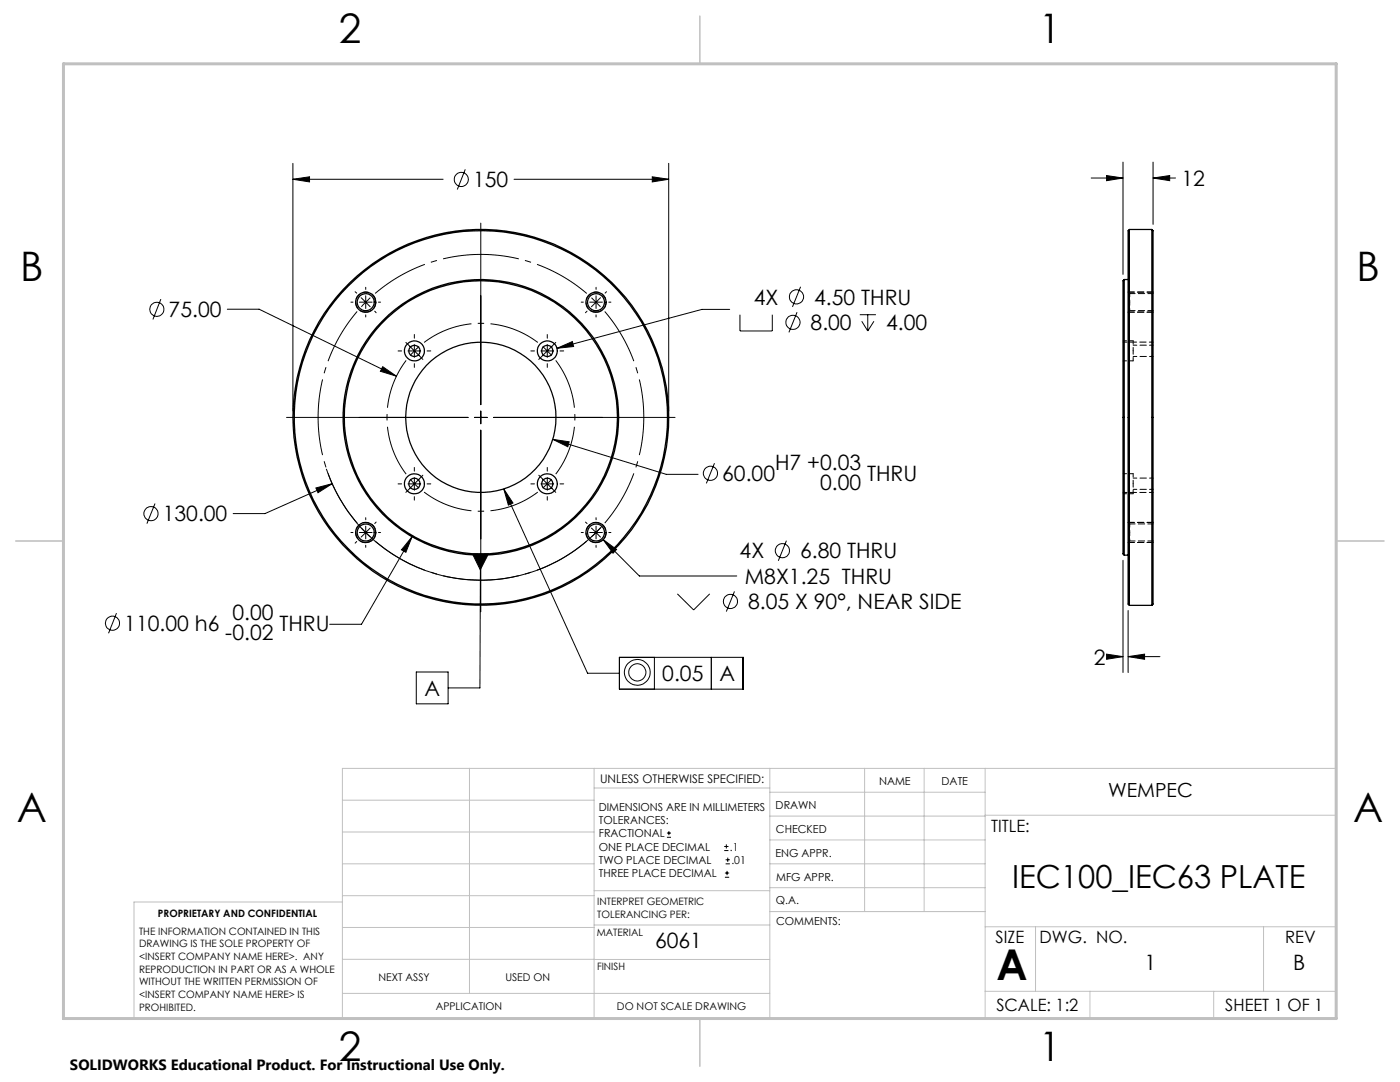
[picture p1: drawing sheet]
<svg xmlns="http://www.w3.org/2000/svg" width="279mm" height="216mm" viewBox="0 0 279 216" stroke-linecap="round" stroke-linejoin="round" font-family="sans-serif">
<g fill="none" stroke="#000" stroke-width=".2">
<path d="M58.5 35.8l3.3-.5v1zM58.5 32.6v49.4M58.5 35.8h29.9M92.9 33.8l-1.6 4M102.6 35.8h30.9M130.2 35.3l3.3 .5-3.3 .5zM133.5 32.6v49.4M217.8 35.5h6.3M220.8 35l3.3 .5-3.3 .6zM224.1 32.3v22.5M230.1 35.5l3.3-.5v1.1zM230.1 32.3v12.5"/>
<path d="M230.1 35.5h4.5M32.1 59.7l-1.6 4M70.9 58.2l.3 .3M72.1 59.4l.9 .9M73 57.3v.4M73 59v2.6M73.9 59.4l-.9 .9M96 44.5v36.3M118 59.4l1.8 1.8M119 57.3v.4M119 59v2.6M119.8 59.4l-1.8 1.8"/>
<path d="M121 58.2l-.2 .3M159.8 57.2l-1.6 4M45.4 61.7h6.3l27.4 13.4M70 60.3h.4M71.7 60.3h2.6M73 60.3l-.9 .9M73 62.8v.5M73 60.3l.9 .9M74.8 62.1l.3 .3M75.5 60.3h.5M76.4 73.2l2.7 1.9-3.2-1zM79.4 70h.8"/>
<path d="M81 68.3l1.7 1.7M81.4 70h2.6M82.7 70l-.9 .9M82.7 66.7v.8M82.7 68.8v2.5M82.7 72.6v.7M82.7 70l1.7 1.7M83.6 69.1l-.9 .9M85.2 70h.8M105.9 70h.8M107.9 70h2.6M108.3 69.1l1.8 1.8"/>
<path d="M109.2 66.7v.8M109.2 68.8v2.5M109.2 72.6v.7M110.9 68.3l-3.4 3.4M111.2 69.5l3-1.3 .3 .9zM111.8 70h.7M116 60.3h.4M117.2 62.1l-.4 .3M117.7 60.3h2.5M119 62.8v.5M121.5 60.3h.4M145.6 61.7h-5.5l-28.9 7.8"/>
<path d="M147.7 62.8v3.2h6.4v-3.2M159.1 62.3l-1.7 4M171.6 62.8h3.2M172 64.1l1.2 1.9M173.2 62.8v3.2M174.4 64.1l-1.2 1.9M57.2 83.3h36.2M63 97.4l3.3-.9-2.8 1.8zM65.1 93.6a32.5 32.5 0 0 0 55 11.4M66.3 96.5l-13.4 6h-6.4M79.4 96.6h.8M81.4 96.6h2.6"/>
<path d="M81.8 95.6l1.8 1.8M82.7 93.3v.7M82.7 95.3v2.5M82.7 99.1v.7M84.4 94.8l-3.4 3.4M85.2 96.6h.8M94.7 83.3h2.5M96 82v2.6M96 85.8v36.3M98.5 83.3h36.2M100.5 97.6l1.9 2.8-.9 .4zM100.5 97.6l16.8 36.7h6.3"/>
<path d="M105.9 96.6h.8M107.5 94.8l1.7 1.8M107.9 96.6h2.6M109.2 96.6l-.9 .8M109.2 93.3v.7M109.2 95.3v2.5M109.2 99.1v.7M109.2 96.6l1.7 1.6M110.1 95.6l-.9 1M110.3 87.7l3.3 .5-.3 .9zM110.3 87.7l22.7 7h6.3M111.8 96.6h.7"/>
<path d="M142.6 92.4l-1.6 4M30.9 100.5l-1.6 4M70 106.3h.4M71.2 108.1l-.3 .3M71.7 106.3h2.6M72.1 105.3l1.8 1.8M73 103.3v.4M73 105v2.5M73 108.8v.4M73.9 105.4l-1.8 1.8M75.1 104.2l-.3 .3M75.5 106.3h.5"/>
<path d="M82.2 107.1l-1.2 3.1-.9-.5zM82.2 107.1l-10.1 17.5h-6.3M94.3 110.5h3.2l-1.7 3.2zM95.9 110.5l-.1 26.8h-6.4M116 106.3h.4M116.8 104.2l.4 .3M117.7 106.3h2.5M118 105.4l1 .9M119 106.3l-1 .8M119 103.3v.4M119 105v2.5M119 108.8v.4"/>
<path d="M119 106.3l.8 .9M119.8 105.3l-.8 1M120.4 107.7l2.6 1.9-.7 .8zM120.4 107.7l7.2 7.2h19.4M120.8 108.1l.2 .3M121.5 106.3h.4M135.2 118.5l3.2 3.2 3.2-3.2M146.6 118l-1.6 4M157 107.9l-1.7 4M224.1 111.8v22.4M23.2 122.3l-1.5 4.1M83.1 134.1h6.3v6.3h-6.3z"/>
<path d="M123.6 131.2h24.7v6.3h-24.7zM130.6 131.2v6.3M142 131.2v6.3M220.8 130.5l3.3 .5-3.3 .6zM221.8 131h2.3M225.1 131l3.3-.5v1.1zM225.1 121.8v12.4M225.1 131h6.4M133.1 167.1h.8M133.1 166.2h.8M133.5 165.8v.9M144.5 169.7h.9"/>
<path d="M144.5 168.9h.9M144.7 175h.8M144.7 174.2h.8M144.8 172.4h.9M144.8 171.6h.9M145 168.5v.8M145.1 173.8v.8M145.2 171.1v.9"/>
<circle cx="92.1" cy="35.8" r="1.42"/>
<circle cx="159" cy="59.2" r="1.41"/>
<circle cx="31.3" cy="61.7" r="1.4"/>
<circle cx="158.3" cy="64.3" r="1.41"/>
<circle cx="141.8" cy="94.5" r="1.41"/>
<circle cx="30.1" cy="102.5" r="1.41"/>
<circle cx="156.1" cy="109.9" r="1.42"/>
<circle cx="22.4" cy="124.4" r="1.4"/>
<circle cx="127.2" cy="134.2" r="2.57"/>
<circle cx="127.2" cy="134.2" r="1.71"/>
<circle cx="145.8" cy="120" r="1.41"/>
</g>
<path d="M73 62.3a2 2 0 0 1-1.8-3 2 2 0 0 1 3.5-.1 2 2 0 0 1-1.5 3.1h-.2M119 62.3a2 2 0 0 1-1.8-3 2 2 0 0 1 3.4-.1 2 2 0 0 1-1.4 3.1h-.2M73 108.2a2 2 0 0 1-1.8-2.9 2 2 0 0 1 3.5-.2 2 2 0 0 1-1.5 3.1h-.2M119 108.2a2 2 0 0 1-1.8-2.9 2 2 0 0 1 3.4-.2 2 2 0 0 1-1.4 3.1h-.2" fill="none" stroke="#000" stroke-width=".2" stroke-dasharray="1.3 .6" stroke-dashoffset=".1" stroke-linecap="butt"/>
<path d="M117.1 58.6a32.5 32.5 0 0 0-42.2 0M71.3 62.1a32.5 32.5 0 0 0 0 42.3M74.9 108a32.5 32.5 0 0 0 42.2 0M120.7 104.4a32.5 32.5 0 0 0 0-42.3" fill="none" stroke="#000" stroke-width=".2" stroke-dasharray="15.2 1.3 1.3 1.3" stroke-dashoffset="3.7" stroke-linecap="butt"/>
<path d="M81.1 71.9a18.8 18.8 0 0 0 0 22.7M107.3 68.3a18.8 18.8 0 0 0-22.7 0M84.6 98.2a18.8 18.8 0 0 0 22.7 0M110.9 94.6a18.8 18.8 0 0 0 0-22.7" fill="none" stroke="#000" stroke-width=".2" stroke-dasharray="15.2 1.3 1.3 1.3" stroke-dashoffset="5" stroke-linecap="butt"/>
<g fill="none" stroke="#c0c0c0" stroke-width=".2">
<path d="M68.3 159.7h50.3M93.7 153.3v44.9M118.6 153.3v49.9M118.6 157.2h35M153.6 153.3v49.9M153.6 158.1h43M172.5 153.3v28.6M184.4 153.3v28.6M196.6 153.3v49.9M68.3 180h-41.6v23.2h240v-49.9h-198.4v49.9M68.3 166h50.3M68.3 178.7h50.3"/>
<path d="M68.3 172.4h50.3M118.6 177.7h35M153.6 162.8h43M153.6 177.1h43M153.6 172.4h43M153.6 167.6h43M196.6 162.7h70.1M68.3 198.2h85.3M68.3 191.4l85.3 .1M68.3 185.1h50.3M118.6 184.6h35M153.6 181.9h43"/>
<path d="M196.6 184.9h70.1M196.6 197.8h70.1M206.7 184.9v12.9M217.5 197.8v5.4M242.2 197.8v5.4M252.2 184.9v12.9"/>
</g>
<path d="M139.7 3.2v9.5M3.1 107.9h9.6M266.7 107.9h9.5M139.7 203.2v9.6" fill="none" stroke="#c0c0c0" stroke-width=".3"/>
<path d="M12.7 12.7h254v190.5h-254z" fill="none" stroke="#c0c0c0" stroke-width=".6"/>
<path d="M225.2 58.3h4.9M225.5 58.6l-.4-.3M225.1 62.3l.4-.3M225.2 62.3h4.9M225.1 108.3l.4-.4M225.2 104.2h4.9M225.2 108.2h4.9M225.5 104.5l-.4-.3" fill="none" stroke="#000" stroke-width=".2" stroke-dasharray="1.3 .6"/>
<g fill="#000">
<path d="M100.5 97.6l1.9 2.8-.9 .4zM94.3 110.5h3.2l-1.7 3.2z"/>
<path d="M120.4 107.7l1.9 2.7 .7-.8zM63 97.4l.5 .9 2.8-1.8zM111.2 69.5l3.3-.4-.3-.9zM76.4 73.2l-.5 .9 3.2 1zM58.5 35.8l3.3-.5v1zM130.2 35.3l3.3 .5-3.3 .5zM82.2 107.1l-2.1 2.6 .9 .5zM110.3 87.7l3 1.4 .3-.9zM220.8 35l3.3 .5-3.3 .6zM230.1 35.5l3.3-.5v1.1zM220.8 130.5l3.3 .5-3.3 .6zM225.1 131l3.3-.5v1.1z"/>
</g>
<g fill="none" stroke="#000" stroke-width=".25">
<path d="M224.4 55.8v55M224.4 55.8l-.3 .2v54.5l.3 .3M224.4 55.8h.7M225.4 45.8v75M225.4 45.8l-.3 .2v74.5l.3 .3M225.4 45.8h4.5M229.9 45.8v75M229.9 45.8l.2 .2v74.5l-.2 .3M224.4 110.8h.7M225.4 120.8h4.5"/>
<circle cx="73" cy="60.3" r="2.02"/>
<circle cx="73" cy="60.3" r="1.7"/>
<circle cx="82.7" cy="70" r="1.12"/>
<circle cx="82.7" cy="70" r="2"/>
<circle cx="109.2" cy="70" r="1.13"/>
<circle cx="109.2" cy="70" r="2"/>
<circle cx="118.9" cy="60.3" r="2.02"/>
<circle cx="119" cy="60.3" r="1.7"/>
<circle cx="82.7" cy="96.5" r="2.01"/>
<circle cx="82.7" cy="96.5" r="1.12"/>
<circle cx="96" cy="83.3" r="37.5"/>
<circle cx="96" cy="83.3" r="37.3"/>
<circle cx="96" cy="83.3" r="15"/>
<circle cx="96" cy="83.3" r="27.3"/>
<circle cx="96" cy="83.3" r="27.5"/>
<circle cx="109.2" cy="96.5" r="1.13"/>
<circle cx="109.2" cy="96.5" r="2.01"/>
<circle cx="73" cy="106.3" r="2.02"/>
<circle cx="73" cy="106.3" r="1.7"/>
<circle cx="118.9" cy="106.3" r="2.02"/>
<circle cx="119" cy="106.3" r="1.7"/>
</g>
<path d="M225.5 60.3v-1.7M225.5 62v-1.7M225.5 106.2v-1.7M225.5 107.9v-1.7" fill="none" stroke="#000" stroke-width=".2" stroke-dasharray="1.3 .6" stroke-dashoffset=".8"/>
<path d="M224.1 72h2M226.1 70v-2M226.1 72v-2M226.1 68h-2M224.1 98.5h2M226.1 96.5v-2M226.1 98.5v-2M226.1 94.5h-2" fill="none" stroke="#000" stroke-width=".2" stroke-dasharray="1.3 .6" stroke-dashoffset=".6"/>
<path d="M230.1 58.6h-4.6M225.5 62h4.6M225.5 107.9h4.6M230.1 104.5h-4.6" fill="none" stroke="#000" stroke-width=".2" stroke-dasharray="1.3 .6" stroke-dashoffset=".2"/>
<path d="M226.1 71.1h4M230.1 68.3h-6M230.1 68.9h-4M224.1 98.3h6M226.1 97.6h4M230.1 95.4h-4" fill="none" stroke="#000" stroke-width=".2" stroke-dasharray="1.3 .6" stroke-dashoffset=".5"/>
<text font-size="8.5" x="198.9" y="195.5">A</text>
<g font-size="8.1">
<text x="67.6" y="8.5">2</text>
<text x="207.3" y="8.5">1</text>
<text x="4" y="56.1">B</text>
<text x="270.7" y="56.1">B</text>
<text x="3.3" y="164.1">A</text>
<text x="270" y="164.1">A</text>
<text x="67.6" y="211.7">2</text>
<text x="207.3" y="211.7">1</text>
</g>
<text font-size="6.3" x="202" y="177.1">IEC100_IEC63 PLATE</text>
<g font-size="4.2">
<text x="94.4" y="37.3">150</text>
<text x="235.8" y="37.1">12</text>
<text x="33.7" y="63.3">75.00</text>
<text x="150.4" y="60.8">4X</text>
<text x="161.8" y="65.9">8.00</text>
<text x="162.5" y="60.8">4.50 THRU</text>
<text x="176.9" y="65.9">4.00</text>
<text x="144.1" y="96">60.00</text>
<text x="154.7" y="93.7">H7 +0.03</text>
<text x="173.1" y="96">THRU</text>
<text x="163.7" y="97.8">0.00</text>
<text x="32.5" y="104">130.00</text>
<text x="147.6" y="111.4">4X</text>
<text x="159.7" y="111.4">6.80 THRU</text>
<text x="148.6" y="116.5">M8X1.25 THRU</text>
<text x="24.8" y="125.9">110.00 h6</text>
<text x="46.4" y="123.6">0.00</text>
<text x="55.8" y="125.9">THRU</text>
<text x="149.3" y="121.5">8.05 X 90°, NEAR SIDE</text>
<text x="45" y="127.7">-0.02</text>
<text x="132.2" y="135.9">0.05</text>
<text x="143.6" y="135.9">A</text>
<text x="218.3" y="132.6">2</text>
<text x="84.7" y="138.8">A</text>
<text x="130.7" y="189.1">6061</text>
<text x="228.4" y="193.5">1</text>
<text x="258.1" y="193.5">B</text>
</g>
<text font-size="3.9" x="221.2" y="159.1">WEMPEC</text>
<g font-size="3.4">
<text x="197.8" y="166">TITLE:</text>
<text x="198.7" y="188.1">SIZE</text>
<text x="207.5" y="188.1">DWG. NO.</text>
<text x="256.5" y="188.2">REV</text>
<text x="198.8" y="201.7">SCALE: 1:2</text>
<text x="244.5" y="201.7">SHEET 1 OF 1</text>
</g>
<text font-size="3" x="14" y="213.5">SOLIDWORKS Educational Product. For Instructional Use Only.</text>
<text font-size="2.4" x="119.8" y="156.2">UNLESS OTHERWISE SPECIFIED:</text>
<g font-size="2.2">
<text x="119.5" y="161.8">DIMENSIONS ARE IN MILLIMETERS</text>
<text x="154.8" y="161.4">DRAWN</text>
<text x="175.4" y="156.6">NAME</text>
<text x="187.9" y="156.7">DATE</text>
<text x="119.5" y="164.4">TOLERANCES:</text>
<text x="119.5" y="167.1">FRACTIONAL</text>
<text x="154.9" y="166.3">CHECKED</text>
<text x="119.5" y="172.4">TWO PLACE DECIMAL</text>
<text x="119.5" y="169.7">ONE PLACE DECIMAL</text>
<text x="145.7" y="169.7">.1</text>
<text x="146" y="172.4">.01</text>
<text x="154.8" y="170.9">ENG APPR.</text>
<text x="119.5" y="175">THREE PLACE DECIMAL</text>
<text x="154.9" y="175.7">MFG APPR.</text>
<text x="154.9" y="180.4">Q.A.</text>
<text x="154.9" y="184.6">COMMENTS:</text>
</g>
<g font-size="2.1">
<text x="75.5" y="195.7">NEXT ASSY</text>
<text x="100.9" y="195.7">USED ON</text>
<text x="86.9" y="201.5">APPLICATION</text>
<text x="123.1" y="201.6">DO NOT SCALE DRAWING</text>
</g>
<g font-size="2">
<text x="31.5" y="182.9">PROPRIETARY AND CONFIDENTIAL</text>
<text x="119.2" y="180.6">INTERPRET GEOMETRIC</text>
<text x="119.2" y="183.1">TOLERANCING PER:</text>
<text x="27.8" y="186.5">THE INFORMATION CONTAINED IN THIS</text>
<text x="27.8" y="189">DRAWING IS THE SOLE PROPERTY OF</text>
<text x="27.8" y="191.6">&lt;INSERT COMPANY NAME HERE&gt;. ANY</text>
<text x="119.1" y="186.7">MATERIAL</text>
<text x="27.8" y="194.1">REPRODUCTION IN PART OR AS A WHOLE</text>
<text x="27.8" y="196.6">WITHOUT THE WRITTEN PERMISSION OF</text>
<text x="119.1" y="193.5">FINISH</text>
<text x="27.8" y="199.1">&lt;INSERT COMPANY NAME HERE&gt; IS</text>
<text x="27.8" y="201.7">PROHIBITED.</text>
</g>
</svg>
